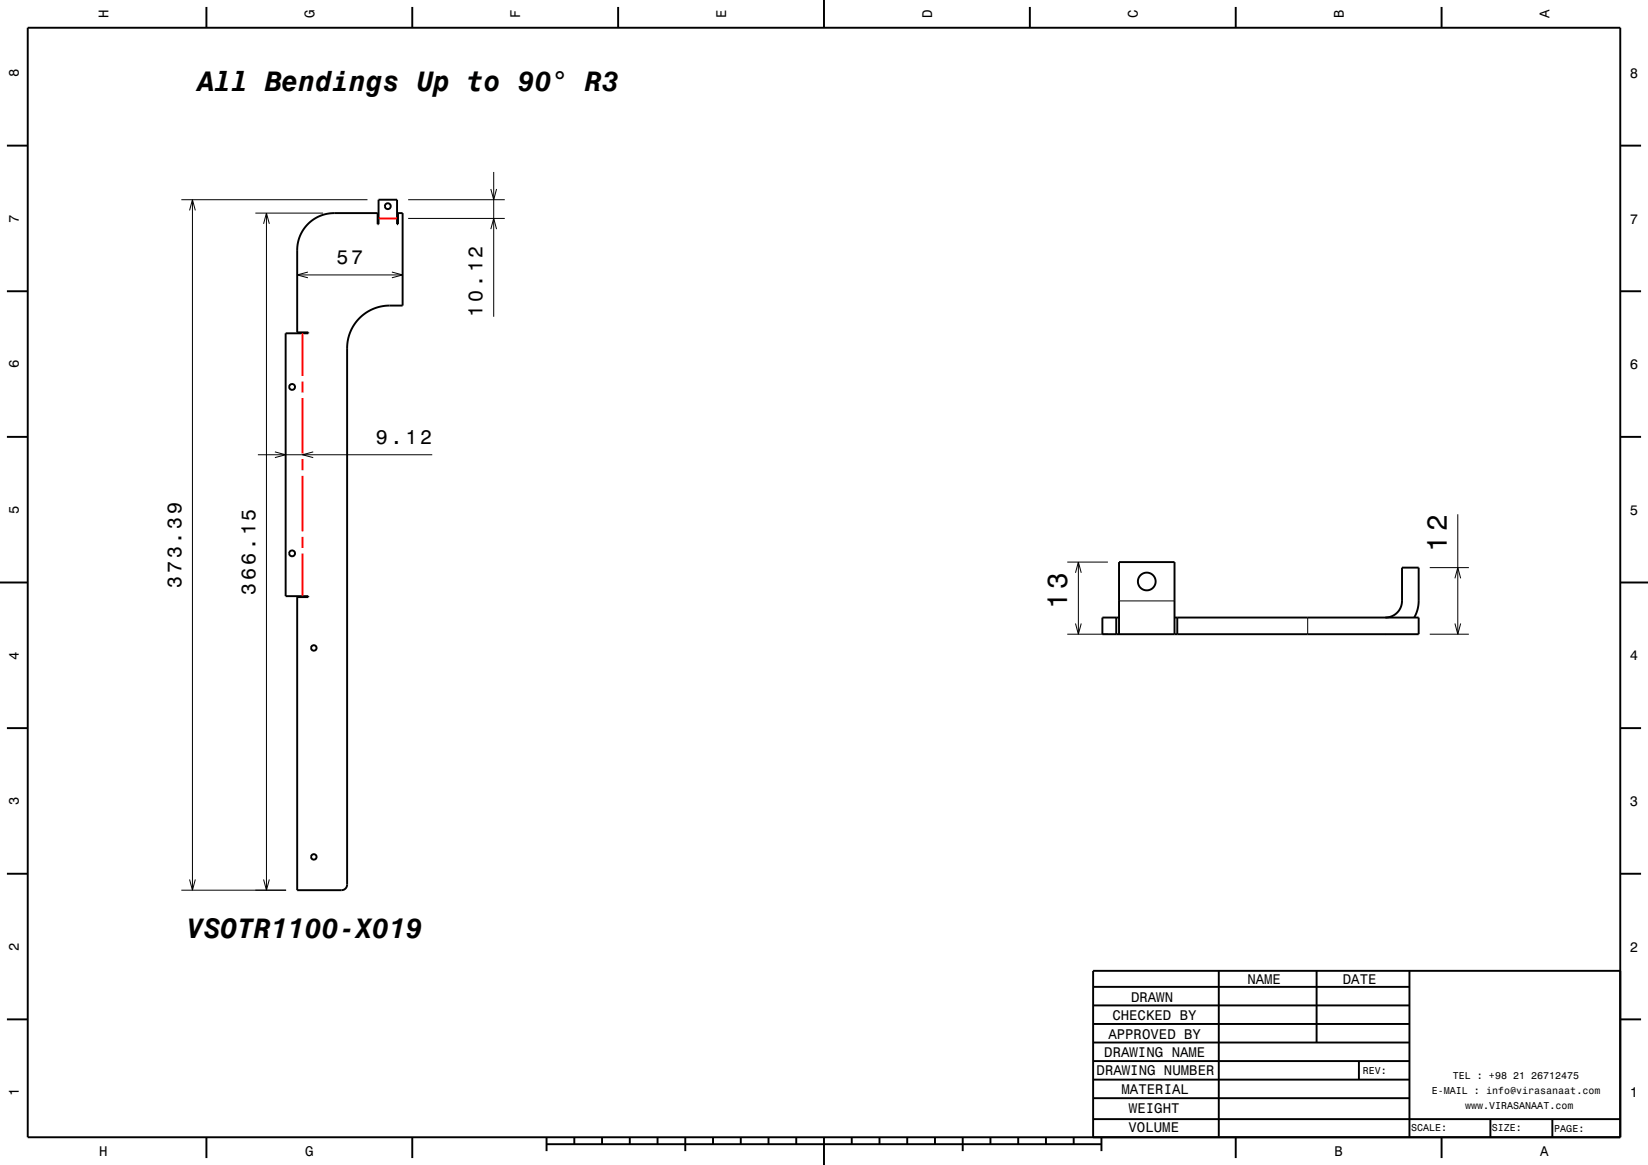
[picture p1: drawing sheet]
<svg xmlns="http://www.w3.org/2000/svg" width="297mm" height="210mm" viewBox="0 0 297 210" stroke-linecap="round" stroke-linejoin="round" font-family="sans-serif">
<g fill="none" stroke="#000" stroke-width=".18">
<path d="M32.7 36h33.5M34.2 37.9l.5-1.9 .5 1.9M34.7 36v124.5M46 38.4h12.2M48 38.4v122.1M73.6 36h17.4M73.6 39.4h17.4M88.5 34.1l.5 1.9 .5-1.9M89 31v26.1M47.5 40.3l.5-1.9 .5 1.9M53.6 49.6h19M55.5 49l-1.9 .6 1.9 .5"/>
<path d="M70.6 49l2 .6-2 .5M88.5 41.3l.5-1.9 .5 1.9M46.5 82h31.4M49.5 81.5l2 .5-2 .5M56.4 81.5l-1.9 .5 1.9 .5M262.7 92.7v21.6M192.3 114.3h7.4M192.3 101.3h7.4M193.8 103.3l.5-2 .6 2M193.8 112.4l.5 1.9 .6-1.9M194.3 101.3v13M201.7 108.3h10"/>
<path d="M235.7 111.3v3M257.7 114.3h7M257.7 102.3h7M262.2 104.3l.5-2 .5 2M262.2 112.4l.5 1.9 .5-1.9M34.2 158.5l.5 2 .5-2M47.5 158.5l.5 2 .5-2M32.7 160.5h18.9"/>
</g>
<g fill="none" stroke="#000" stroke-width=".35">
<path d="M5 5h287v200h-287zM37.2 1.3v3.7M74.3 1.3v3.7M111.4 1.3v3.7M148.5 0v5M185.6 1.3v3.7M222.7 1.3v3.7M259.8 1.3v3.7M1.2 26.3h3.8M292 26.3h3.8M1.2 52.5h3.8M55.5 40.4a6.7 6.7 0 0 1 4.7-2h7.9v2h.1v-4.4h3.4v4.4h.1v-2h.9v16.7h-2.4a7.7 7.7 0 0 0-7.6 7.6v96.8l-.4 .7-.6 .3h-8v-52.9h2v-.1h-4.1v-47.4h4.1v-.2h-2v-14.8a6.6 6.6 0 0 1 1.9-4.7z"/>
<path d="M292 52.5h3.8M1.2 78.8h3.8M292 78.8h3.8M0 105h5M201.2 111.3v3M201.7 114.3v-13h10v13M201.7 111.3h-3v3h57v-3h-44M212.2 111.3v3M249.7 111.3a3 3 0 0 0 3-3v-6h3l-.1 6.7-.2 1.2-.5 1.1M292 105h5M1.2 131.3h3.8M292 131.3h3.8"/>
<path d="M1.2 157.5h3.8M292 157.5h3.8M197 177.9h57M219.6 174.9v30M237.3 175v12.9M254 175v30M292 175h-95v30M1.2 183.8h3.8M197 181.2h57M197 184.6h57M197 187.9h57M197 191.3h57"/>
<path d="M197 194.6h57M197 198h57M244.9 191.3v3.3M292 183.8h3.8M37.2 205v3.8M74.3 205v3.8M98.5 206.3h100M98.5 205v2.5M103.5 205v1.3M108.5 205v1.3M113.5 205v1.3M118.5 205v1.3"/>
<path d="M123.5 205v2.5M128.5 205v1.3M133.5 205v1.3M138.5 205v1.3M143.5 205v1.3M148.5 205v5M153.5 205v1.3M158.5 205v1.3M163.5 205v1.3M168.5 205v1.3M173.5 205v2.5M178.5 205v1.3"/>
<path d="M183.5 205v1.3M188.5 205v1.3M193.5 205v1.3M197 201.7h95M198.5 205v2.5M222.7 205v3.8M259.8 205v3.8M268.6 201.7v3.3M279.8 201.8v3.2"/>
<circle cx="69.9" cy="37.2" r=".53"/>
<circle cx="52.6" cy="69.7" r=".53"/>
<circle cx="52.6" cy="99.7" r=".53"/>
<circle cx="56.6" cy="116.8" r=".5"/>
<circle cx="206.7" cy="104.8" r="1.6"/>
<circle cx="56.6" cy="154.5" r=".5"/>
</g>
<path d="M68.2 39.4h3.4M54.5 60.1v7.7M54.5 68.8v2M54.5 71.8v10M54.5 82.8v2M54.5 85.8v10M54.5 96.8v2M54.5 99.8v7.7" fill="none" stroke="#f00" stroke-width=".35"/>
<g font-size="5">
<text x="35.6" y="16.4">All Bendings Up to 90° R3</text>
<text x="260.7" y="99.5" transform="rotate(-90 260.7 99.5)">12</text>
<text x="192.3" y="109.8" transform="rotate(-90 192.3 109.8)">13</text>
<text x="33.7" y="169.1">VSOTR1100-X019</text>
</g>
<g font-size="3.6">
<text x="60.6" y="47.6">57</text>
<text x="87" y="57.1" transform="rotate(-90 87 57.1)">10.12</text>
<text x="67.7" y="80">9.12</text>
<text x="32.7" y="106" transform="rotate(-90 32.7 106)">373.39</text>
<text x="46" y="107.2" transform="rotate(-90 46 107.2)">366.15</text>
</g>
<g font-size="2.5">
<text x="19.6" y="3.3" transform="rotate(-90 19.6 3.3)">H</text>
<text x="56.7" y="3.3" transform="rotate(-90 56.7 3.3)">G</text>
<text x="93.8" y="3.3" transform="rotate(-90 93.8 3.3)">F</text>
<text x="130.9" y="3.3" transform="rotate(-90 130.9 3.3)">E</text>
<text x="168" y="3.3" transform="rotate(-90 168 3.3)">D</text>
<text x="205.1" y="3.3" transform="rotate(-90 205.1 3.3)">C</text>
<text x="242.2" y="3.3" transform="rotate(-90 242.2 3.3)">B</text>
<text x="279.3" y="3.3" transform="rotate(-90 279.3 3.3)">A</text>
<text x="3.4" y="13.9" transform="rotate(-90 3.4 13.9)">8</text>
<text x="293.7" y="14">8</text>
<text x="3.4" y="40.1" transform="rotate(-90 3.4 40.1)">7</text>
<text x="293.7" y="40.3">7</text>
<text x="3.4" y="66.4" transform="rotate(-90 3.4 66.4)">6</text>
<text x="293.7" y="66.5">6</text>
<text x="3.4" y="92.6" transform="rotate(-90 3.4 92.6)">5</text>
<text x="293.7" y="92.8">5</text>
<text x="3.4" y="118.9" transform="rotate(-90 3.4 118.9)">4</text>
<text x="293.7" y="119">4</text>
<text x="3.4" y="145.1" transform="rotate(-90 3.4 145.1)">3</text>
<text x="293.7" y="145.3">3</text>
<text x="3.4" y="171.4" transform="rotate(-90 3.4 171.4)">2</text>
<text x="293.7" y="171.5">2</text>
<text x="224.8" y="177.3">NAME</text>
<text x="242" y="177.3">DATE</text>
<text x="200.5" y="183.9">CHECKED BY</text>
<text x="203.8" y="180.5">DRAWN</text>
<text x="199" y="190.6">DRAWING NAME</text>
<text x="199.7" y="187.2">APPROVED BY</text>
<text x="3.4" y="197.6" transform="rotate(-90 3.4 197.6)">1</text>
<text x="197.6" y="193.8">DRAWING NUMBER</text>
<text x="202.1" y="197.2">MATERIAL</text>
<text x="293.7" y="197.8">1</text>
<text x="203.5" y="200.6">WEIGHT</text>
<text x="17.9" y="208.4">H</text>
<text x="55" y="208.4">G</text>
<text x="203.4" y="204.1">VOLUME</text>
<text x="240.5" y="208.4">B</text>
<text x="277.6" y="208.4">A</text>
</g>
<g font-size="1.8">
<text x="245.6" y="193.6">REV:</text>
<text x="258" y="197.2">E-MAIL : info@virasanaat.com</text>
<text x="261.8" y="194.6">TEL : +98 21 26712475</text>
<text x="254.3" y="203.9">SCALE:</text>
<text x="264" y="199.9">www.VIRASANAAT.com</text>
<text x="268.8" y="203.9">SIZE:</text>
<text x="280.1" y="204">PAGE:</text>
</g>
</svg>
